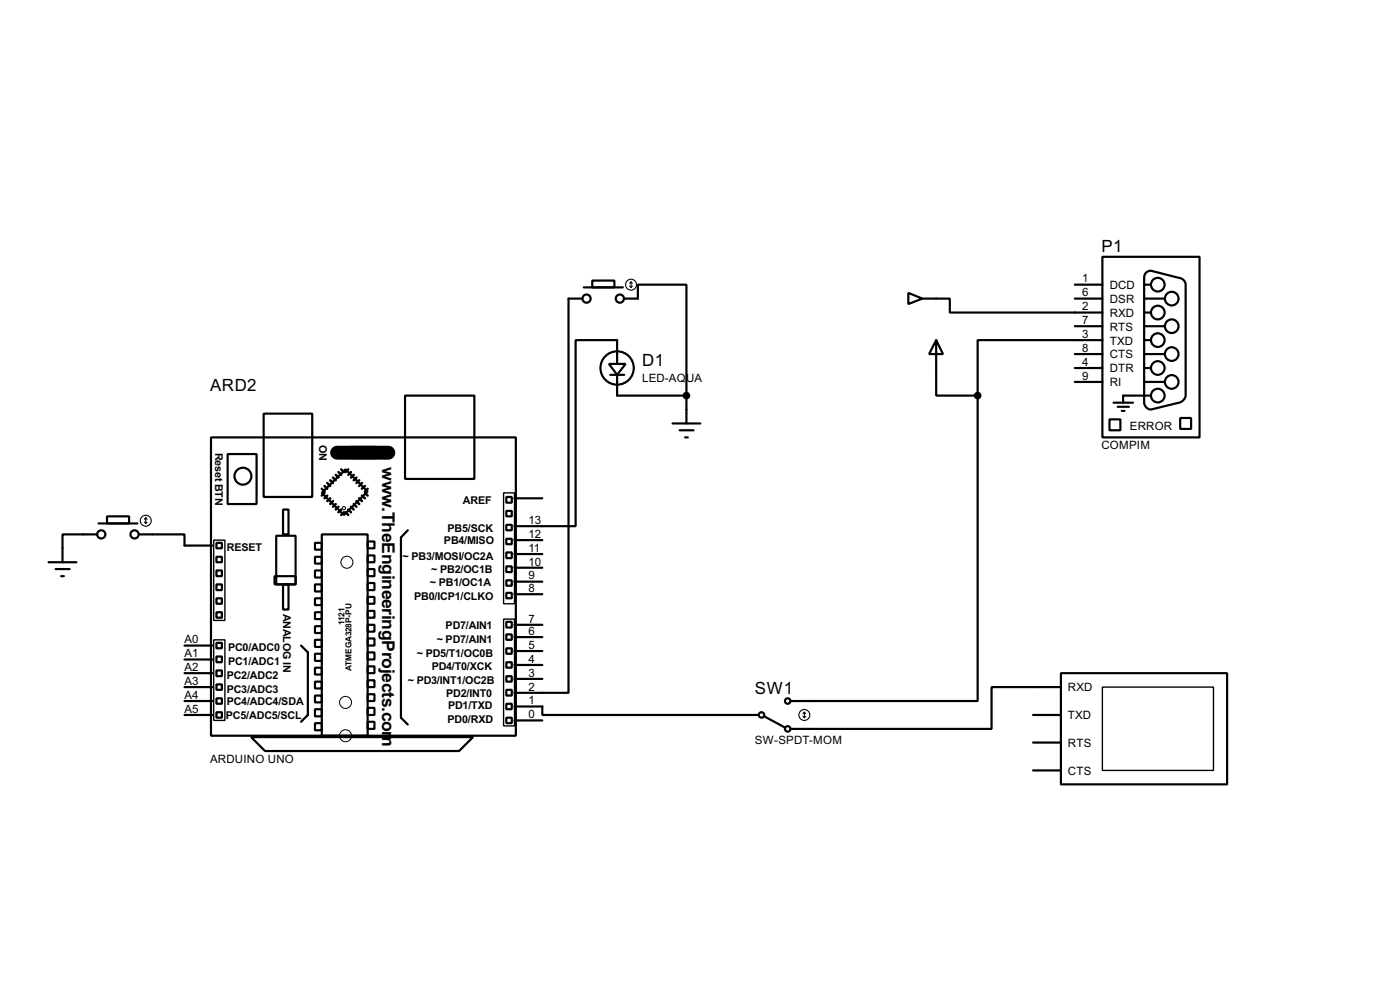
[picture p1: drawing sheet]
<svg xmlns="http://www.w3.org/2000/svg" width="256mm" height="180mm" viewBox="0 0 256 180" stroke-linecap="round" stroke-linejoin="round" font-family="sans-serif">
<g fill="none" stroke="#000" stroke-width=".4">
<path d="M106.7 54.7h-2.5v72.1h-9.9M107 52.6h7.1M108.5 51.4h4.1v1.2h-4.1zM114.4 54.7h2.5v-2.6h8.9v20.3M166.4 53.6l2.6 1.1-2.6 1zM169 54.7h5v2.5h28M196.9 54.7h5.1M196.9 52.1h5.1M196.9 59.7h5.1M202 47h17.8v33.1h-17.8zM209.6 54.7h3.8M209.6 52.1h1.3"/>
<path d="M209.6 57.2h1.3M209.6 59.7h3.8M210.1 49.8l.8-.2 5.1 1.3a1.35 1.35 0 0 1 1.2 1.2v20.3a1.59 1.59 0 0 1-1.2 1.3l-5.1 1.3a1.33 1.33 0 0 1-1.3-1.3v-22.8l.1-.5zM48.3 75.7h8.9v15.3h-8.9zM74.2 72.4h12.7v15.3h-12.7zM111.6 66.6h3l-1.5 2zM111.8 68.6h2.6M113.1 66.6v-4.3h-7.6v34h-11.2M113.1 68.6v3.8h12.7M123.2 77.5h5.1M124.5 78.8h2.6M125.8 72.4v5.1"/>
<path d="M171.5 62.3l1.3 2.5h-2.6zM171.5 62.3v10.1h7.6M179.1 72.4v55.9h-34.3M196.9 64.8h5.1M196.9 67.4h5.1M196.9 69.9h5.1M202 62.3h-22.9v10.1M203.3 76.8h2v2h-2zM204 73.7h3.6M204.8 74.5h2M205.5 75.2h.5M209.6 62.3h1.3"/>
<path d="M209.6 64.8h3.8M209.6 67.4h1.3M209.6 69.9h3.8M210.9 72.4h-5.1v1.3M216.2 76.5h2v2h-2zM17.8 97.8h-6.3v5.1M18.1 95.8h7.1M19.6 94.5h4.1v1.3h-4.1zM25.5 97.8h8.3v2.1h5.1M38.7 80.1h55.8v54.6h-55.8zM39.7 99.4h1v1h-1zM41.7 83.1h5.3v9.2h-5.3z"/>
<path d="M50.6 98.1h3.6v8.9h-3.6zM51.9 93.3h1v4.5h-1zM57.7 99.4h1.3v1.2h-1.3zM59 97.8h8.4v36.9h-8.4zM59 90.2l4.3-4.3 4.1 4.1-4.4 4.3zM64.3 81.8h4.6v2.1h-4.6zM67.4 99.1h1.2v1.3h-1.2zM74.7 97.1l-1.2 1.3v33l1.2 1.2M92.8 91h1v1h-1zM92.8 96.1h1v1h-1zM92.8 98.6h1v1h-1zM92.8 93.5h1v1h-1z"/>
<path d="M94.3 98.9h5.1M94.3 91.2h5.1M125.5 80.1h.5M8.9 102.9h5.1M10.2 104.2h2.6M11.2 105.5h.5M33.8 118.2h5.1M39.7 101.9h1v1h-1zM39.7 107h1v1h-1zM39.7 112.1h1v1h-1zM39.7 109.5h1v1h-1zM39.7 104.4h1v1.1h-1z"/>
<path d="M39.7 117.7h1v1h-1zM50.3 105.5h3.9v1.5h-3.9zM51.9 107h1v4.6h-1zM55.2 118.2l1.2 1.2v11.5l-1.2 1.2M57.7 101.9h1.3v1.3h-1.3zM57.7 104.4h1.3v1.3h-1.3zM57.7 107h1.3v1.3h-1.3zM57.7 109.5h1.3v1.3h-1.3zM57.7 112.1h1.3v1.2h-1.3zM57.7 114.6h1.3v1.3h-1.3zM57.7 117.1h1.3v1.3h-1.3zM57.7 119.7h1.3v1.3h-1.3z"/>
<path d="M67.4 101.7h1.2v1.2h-1.2zM67.4 104.2h1.2v1.3h-1.2zM67.4 106.7h1.2v1.3h-1.2zM67.4 109.3h1.2v1.2h-1.2zM67.4 111.8h1.2v1.3h-1.2zM67.4 114.4h1.2v1.2h-1.2zM67.4 116.9h1.2v1.3h-1.2zM67.4 119.4h1.2v1.3h-1.2zM92.8 101.1h1v1.1h-1zM92.8 103.7h1v1h-1zM92.8 106.2h1v1h-1zM92.8 108.5h1v1h-1z"/>
<path d="M92.8 113.8h1v1.1h-1zM92.8 116.1h1v1h-1zM92.8 118.7h1v1h-1zM94.3 119.2h5.1M94.3 116.6h5.1M94.3 114.4h5.1M94.3 108.8h5.1M94.3 106.5h5.1M94.3 103.9h5.1M94.3 101.4h5.1M33.8 130.9h5.1M33.8 128.3h5.1"/>
<path d="M33.8 125.8h5.1M33.8 123.2h5.1M33.8 120.7h5.1M39.7 120.2h1v1h-1zM39.7 122.7h1v1.1h-1zM39.7 125.3h1v1h-1zM39.7 127.8h1v1h-1zM39.7 130.4h1v1h-1zM46 134.9h40.7l-2.6 2.6h-35.5zM57.7 122.2h1.3v1.3h-1.3zM57.7 124.8h1.3v1.2h-1.3zM57.7 127.3h1.3v1.3h-1.3z"/>
<path d="M57.7 129.8h1.3v1.3h-1.3zM57.7 132.4h1.3v1.3h-1.3zM67.4 122h1.2v1.2h-1.2zM67.4 124.5h1.2v1.3h-1.2zM67.4 127.1h1.2v1.2h-1.2zM67.4 129.6h1.2v1.3h-1.2zM67.4 132.1h1.2v1.3h-1.2zM92.8 121.2h1v1h-1zM92.8 123.8h1v1h-1zM92.8 126.3h1v1h-1zM92.8 128.8h1v1h-1zM92.8 131.4h1v1h-1z"/>
<path d="M94.3 129.3h5.1v1.6h39.6M94.3 131.9h5.1M94.3 124.3h5.1M94.3 121.7h5.1M140 131.1l3.8 2.1M189.3 130.9h5.1M189.3 135.9h5.1M194.4 123.2h30.4v20.4h-30.4zM194.4 125.8h-12.7v7.6h-36.9M189.3 141h5.1"/>
<circle cx="107.4" cy="54.7" r=".75"/>
<circle cx="113.5" cy="54.7" r=".75"/>
<circle cx="212.1" cy="57.2" r="1.25"/>
<circle cx="212.1" cy="52.1" r="1.25"/>
<circle cx="214.6" cy="54.7" r="1.25"/>
<circle cx="214.6" cy="59.7" r="1.25"/>
<circle cx="113" cy="67.4" r="3.1"/>
<circle cx="212.1" cy="67.4" r="1.25"/>
<circle cx="212.1" cy="62.3" r="1.25"/>
<circle cx="212.1" cy="72.4" r="1.25"/>
<circle cx="214.6" cy="64.8" r="1.25"/>
<circle cx="214.6" cy="69.9" r="1.25"/>
<circle cx="18.5" cy="97.8" r=".75"/>
<circle cx="24.6" cy="97.8" r=".75"/>
<circle cx="44.5" cy="87.2" r="1.55"/>
<circle cx="139.5" cy="130.9" r=".5"/>
<circle cx="144.3" cy="133.4" r=".5"/>
<circle cx="144.3" cy="128.3" r=".5"/>
</g>
<path d="M61.8 82.9h9.4" fill="none" stroke="#000" stroke-width="2.6"/>
<g fill="none" stroke="#000" stroke-width=".45">
<path d="M59 89.5l.5 .5M59.5 89l.5 .5M59.5 90.2l-.5 .5M60 88.4l.5 .6M60 90.7l-.5 .5M60.5 87.9l.5 .5M60.5 91.2l-.5 .5M61 87.4l.5 .5M61 91.7l-.5 .6M61.5 86.9l.5 .5M61.5 92.3l-.5 .5M62 86.4l.5 .5"/>
<path d="M62 92.8l-.5 .5M62.5 85.9l.5 .5M62.5 93.3l-.5 .5M63 93.8l-.5 .5M63.3 93.8l.5 .5M63.8 93.3l.5 .5M63.8 85.9l-.5 .5M64.3 92.8l.5 .5M64.3 86.4l-.5 .5M64.8 92.3l.5 .5M64.8 86.9l-.5 .5M65.3 91.7l.5 .6"/>
<path d="M65.3 87.4l-.5 .5M65.8 91.2l.5 .5M65.8 87.9l-.5 .5M66.3 90.7l.6 .5M66.3 88.4l-.5 .6M66.9 90.2l.5 .5M66.9 89l-.6 .5M67.4 89.5l-.5 .5"/>
</g>
<g fill="none" stroke="#000" stroke-width=".18">
<circle cx="63" cy="93" r=".3"/>
<circle cx="63.5" cy="102.9" r="1.1"/>
<circle cx="63.3" cy="128.6" r="1.1"/>
<circle cx="63.3" cy="134.7" r="1.1"/>
</g>
<path d="M39.2 98.9h2v14.7h-2zM92.3 90.2h2v20.3h-2zM39.2 117.1h2v14.8h-2zM92.3 113.3h2v19.6h-2zM202 125.8h20.3v15.2h-20.3z" fill="none" stroke="#000" stroke-width=".25"/>
<g fill="none" stroke="#000" stroke-width=".2">
<path d="M115.4 52.4l.2 .2M115.6 51.6v1M115.6 51.6l-.2 .3M115.6 51.6l.3 .3M115.9 52.4l-.3 .2M26.5 95.6l.2 .2M26.7 94.8v1M26.7 94.8l-.2 .3M26.7 94.8l.3 .3M27 95.6l-.3 .2M147.1 131.1l.3 .3M147.4 130.4v1"/>
<path d="M147.4 130.4l-.3 .2M147.4 130.4l.2 .2M147.6 131.1l-.2 .3"/>
<circle cx="115.6" cy="52.1" r="1"/>
<circle cx="26.7" cy="95.3" r="1"/>
<circle cx="147.3" cy="130.9" r="1"/>
</g>
<g fill="#000" stroke="#000" stroke-width=".4">
<circle cx="125.7" cy="72.4" r=".5"/>
<circle cx="179.1" cy="72.4" r=".5"/>
</g>
<g font-size="3.6">
<text x="70" y="85.5" transform="rotate(90 70 85.5)">w</text>
<text x="70" y="92.8" transform="rotate(90 70 92.8)">.TheEngineeringProjects.com</text>
</g>
<g font-size="3.5">
<text x="201.8" y="46.2">P1</text>
<text x="38.5" y="71.6">ARD2</text>
<text x="117.7" y="67">D1</text>
<text x="138.3" y="127">SW1</text>
</g>
<g font-size="2.4">
<text x="198.3" y="51.7">1</text>
<text x="203.3" y="52.9">DCD</text>
<text x="198.3" y="56.8">2</text>
<text x="198.3" y="59.3">7</text>
<text x="198.3" y="54.3">6</text>
<text x="203.3" y="58">RXD</text>
<text x="203.3" y="55.4">DSR</text>
<text x="198.3" y="61.9">3</text>
<text x="198.3" y="64.4">8</text>
<text x="203.3" y="63.1">TXD</text>
<text x="203.3" y="65.6">CTS</text>
<text x="203.3" y="60.5">RTS</text>
<text x="117.6" y="69.9">LED-AQUA</text>
<text x="198.3" y="67">4</text>
<text x="198.3" y="69.5">9</text>
<text x="203.3" y="68.1">DTR</text>
<text x="203.3" y="70.7">RI</text>
<text x="201.8" y="82.2">COMPIM</text>
<text x="207" y="78.8">ERROR</text>
<text x="96.8" y="95.9">13</text>
<text x="96.8" y="101">11</text>
<text x="96.8" y="98.5">12</text>
<text x="96.8" y="106.1">9</text>
<text x="96.8" y="103.5">10</text>
<text x="96.8" y="114">7</text>
<text x="96.8" y="108.4">8</text>
<text x="33.8" y="117.8">A0</text>
<text x="96.8" y="118.8">5</text>
<text x="96.8" y="116.2">6</text>
<text x="33.8" y="125.4">A3</text>
<text x="33.8" y="122.8">A2</text>
<text x="33.8" y="120.3">A1</text>
<text x="96.8" y="123.9">3</text>
<text x="96.8" y="121.3">4</text>
<text x="33.8" y="130.5">A5</text>
<text x="33.8" y="127.9">A4</text>
<text x="96.8" y="131.5">0</text>
<text x="96.8" y="128.9">1</text>
<text x="96.8" y="126.4">2</text>
<text x="195.6" y="126.6">RXD</text>
<text x="195.6" y="131.7">TXD</text>
<text x="138.3" y="136.1">SW-SPDT-MOM</text>
<text x="195.6" y="136.7">RTS</text>
<text x="38.5" y="139.7">ARDUINO UNO</text>
<text x="195.6" y="141.8">CTS</text>
</g>
<g font-size="2.2">
<text x="39.4" y="82.9" transform="rotate(90 39.4 82.9)">Reset BTN</text>
<text x="58.4" y="81.4" transform="rotate(90 58.4 81.4)">ON</text>
<text x="84.8" y="92.2">AREF</text>
<text x="41.5" y="100.9">RESET</text>
<text x="81.3" y="99.6">PB4/MISO</text>
<text x="82" y="97.3">PB5/SCK</text>
<text x="73.8" y="102.4">~ PB3/MOSI/OC2A</text>
<text x="78.8" y="107.2">~ PB1/OC1A</text>
<text x="79" y="104.9">~ PB2/OC1B</text>
<text x="51.9" y="112.3" transform="rotate(90 51.9 112.3)">ANALOG IN</text>
<text x="75.9" y="109.8">PB0/ICP1/CLKO</text>
<text x="41.8" y="119.2">PC0/ADC0</text>
<text x="80" y="117.6">~ PD7/AIN1</text>
<text x="81.6" y="115.1">PD7/AIN1</text>
<text x="41.5" y="124.2">PC2/ADC2</text>
<text x="41.8" y="121.7">PC1/ADC1</text>
<text x="74.7" y="125.3">~ PD3/INT1/OC2B</text>
<text x="76.4" y="120.2">~ PD5/T1/OC0B</text>
<text x="79.1" y="122.7">PD4/T0/XCK</text>
<text x="41.4" y="131.6">PC5/ADC5/SCL</text>
<text x="41.5" y="129.1">PC4/ADC4/SDA</text>
<text x="41.5" y="126.8">PC3/ADC3</text>
<text x="81.7" y="127.6">PD2/INT0</text>
<text x="82.1" y="129.8">PD1/TXD</text>
<text x="82" y="132.4">PD0/RXD</text>
</g>
<g font-size="1.7">
<text x="63.1" y="114.4" transform="rotate(-90 63.1 114.4)">1121</text>
<text x="64.4" y="122.8" transform="rotate(-90 64.4 122.8)">ATMEGA328P-PU</text>
</g>
</svg>
